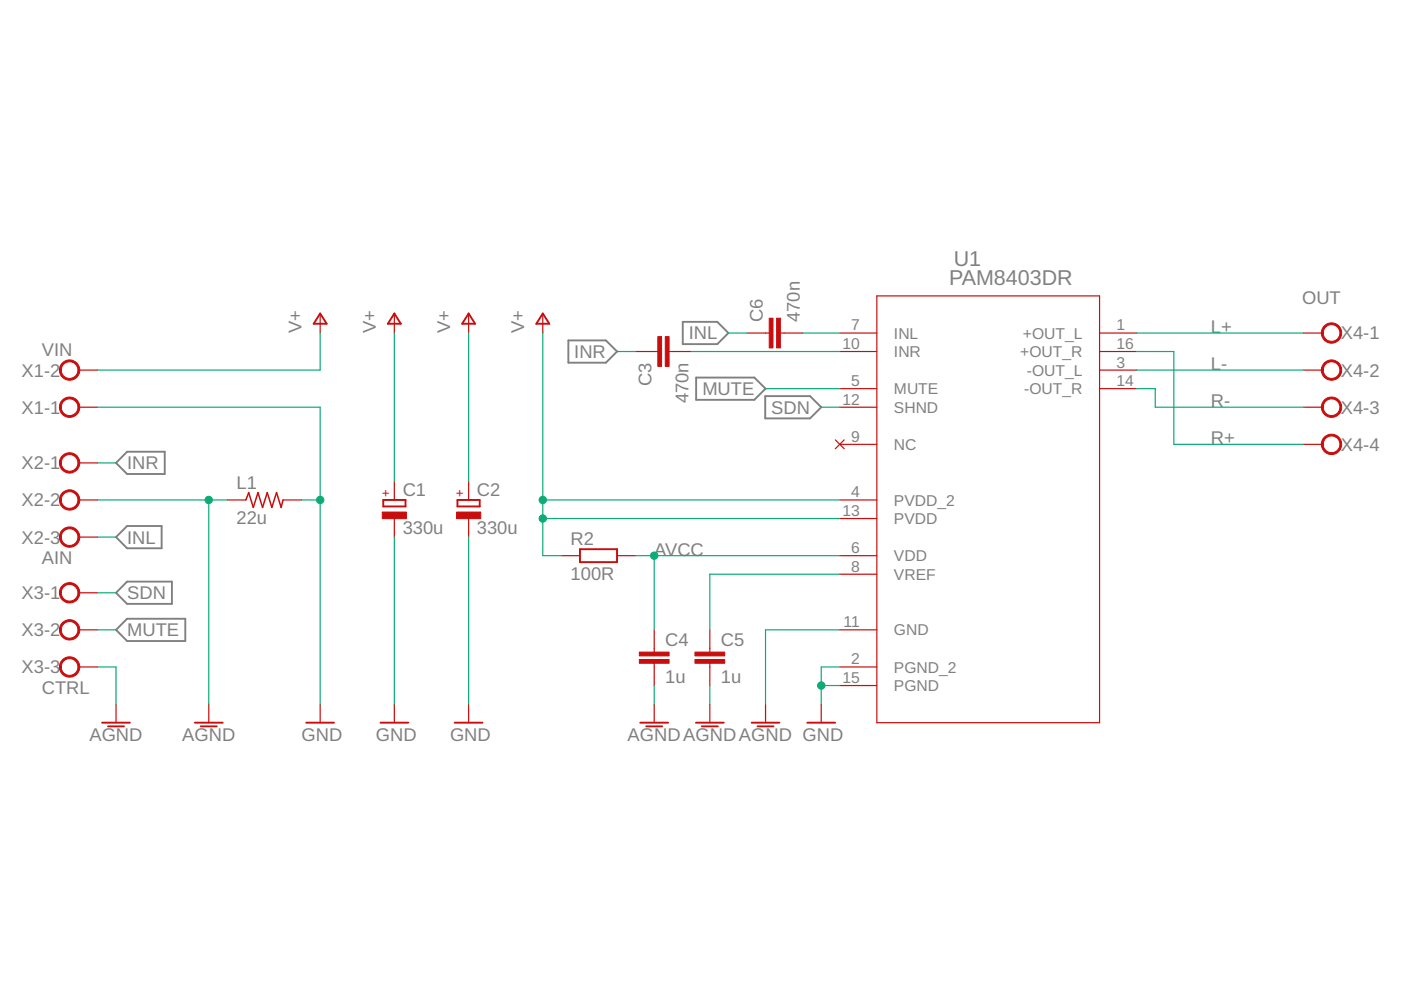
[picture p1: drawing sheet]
<svg xmlns="http://www.w3.org/2000/svg" width="297mm" height="210mm" viewBox="0 0 297 210" stroke-linecap="round" stroke-linejoin="round" font-family="sans-serif">
<path d="M120.5 72.2h8l2.3 2.3-2.3 2.4h-8zM144.8 68.2h7.3l2.3 2.4-2.3 2.4h-7.3zM26.9 95.8h8v4.7h-8l-2.3-2.4zM147.6 80.1h12.3l2.4 2.3-2.4 2.4h-12.3zM162.2 84h9.5l2.4 2.3-2.4 2.4h-9.5zM24.6 113.9l2.3-2.4h7.4v4.7h-7.4zM26.9 131.2h12.4v4.7h-12.4l-2.3-2.4zM26.9 123.3h9.5v4.7h-9.5l-2.3-2.3z" fill="none" stroke="#808080" stroke-width=".4"/>
<g fill="none" stroke="#c90d0c" stroke-width=".4">
<path d="M67.9 66.5l1.4 2.1h-2.8zM83.6 66.5l1.4 2.1h-2.8zM99.4 66.5l1.3 2.1h-2.7zM115.1 66.5l1.4 2.1h-2.8zM81.3 106h4.7v1.4h-4.7zM97 106h4.7v1.4h-4.7zM123 116.4h7.8v2.8h-7.8zM21.6 153.2h5.9M22.9 154h3.4M41.3 153.2h5.9M42.6 154h3.4M64.9 153.2h5.9"/>
<path d="M80.7 153.2h5.9M96.4 153.2h5.9M135.7 153.2h5.9M137 154h3.4M147.6 153.2h5.9M148.8 154h3.4M159.4 153.2h5.8M160.6 154h3.4M171.2 153.2h5.9"/>
</g>
<g fill="none" stroke="#c90d0c" stroke-width=".25">
<path d="M16.7 78.5h4M67.9 66.7v3.9M83.6 66.7v3.9M99.4 66.7v3.9M115.1 66.7v3.9M134.8 74.5h4.7M141.8 74.5h4.8M158.4 70.6h4.7M165.5 70.6h4.7M178.1 70.6h7.8M178.1 74.5h7.8M185.9 62.7h47.2v90.5h-47.2z"/>
<path d="M233.1 70.6h7.9M233.1 78.5h7.9M233.1 74.5h7.9M276.4 70.6h4M276.4 78.5h4M16.7 86.3h4M16.7 98.1h4M177.1 93.3l1.9 1.8M178.1 86.3h7.8M178.1 82.4h7.8M178.1 94.2h7.8M179 93.3l-1.9 1.8"/>
<path d="M233.1 82.4h7.9M276.4 86.3h4M276.4 94.2h4M16.7 106h4M16.7 113.9h4M48.2 106h3.9M60 106h3.9M83.6 102.1v3.9M83.6 109.9v4M99.4 102.1v3.9M99.4 109.9v4M119 117.8h4"/>
<path d="M130.8 117.8h4M178.1 117.8h7.8M178.1 106h7.8M178.1 109.9h7.8M16.7 125.7h4M16.7 133.5h4M138.7 133.5v4.8M150.5 133.5v4.8M178.1 133.5h7.8M178.1 121.8h7.8M16.7 141.4h4M24.6 149.3v3.9"/>
<path d="M44.3 149.3v3.9M67.9 149.3v3.9M83.6 149.3v3.9M99.4 149.3v3.9M138.7 140.6v4.8M138.7 149.3v3.9M150.5 140.6v4.8M150.5 149.3v3.9M162.3 149.3v3.9M174.1 149.3v3.9M178.1 141.4h7.8M178.1 145.4h7.8"/>
</g>
<g fill="#c90d0c" stroke="#c90d0c" stroke-width=".21">
<path d="M147.3 139.8h6.3v.8h-6.3z"/>
<path d="M147.3 138.3h6.3v.8h-6.3z"/>
<path d="M135.6 139.8h6.3v.8h-6.3z"/>
<path d="M135.6 138.3h6.3v.8h-6.3z"/>
<path d="M164.7 67.5h.8v6.3h-.8z"/>
<path d="M163.1 67.5h.8v6.3h-.8z"/>
<path d="M81 108.6h5.2v1.4h-5.2z"/>
<path d="M96.8 108.6h5.1v1.4h-5.1z"/>
<path d="M141.1 71.4h.8v6.3h-.8z"/>
<path d="M139.5 71.4h.8v6.3h-.8z"/>
</g>
<g fill="#c90d0c" stroke="#c90d0c" stroke-width=".21">
<path d="M13.3 84.8a2.17 2.17 0 0 1 3.4 .5 2.17 2.17 0 0 1-1.4 3.1 2.17 2.17 0 0 1-2.7-2.1h.4a1.77 1.77 0 0 1 2.5-1.6 1.77 1.77 0 0 1 .4 3 1.77 1.77 0 0 1-2.9-1v-.4h-.4a2.11 2.11 0 0 1 .7-1.5z" fill-rule="evenodd"/>
<path d="M13.3 76.9a2.17 2.17 0 0 1 3.4 .5 2.17 2.17 0 0 1-1.4 3.2 2.17 2.17 0 0 1-2.7-2.1h.4a1.77 1.77 0 0 1 2.5-1.7 1.77 1.77 0 0 1 .4 3 1.77 1.77 0 0 1-2.9-1v-.3h-.4a2.11 2.11 0 0 1 .7-1.6z" fill-rule="evenodd"/>
<path d="M13.3 124.1a2.16 2.16 0 0 1 3.4 .5 2.16 2.16 0 0 1-1.4 3.2 2.16 2.16 0 0 1-2.7-2.1h.4a1.77 1.77 0 0 1 2.5-1.6 1.77 1.77 0 0 1 .4 2.9 1.77 1.77 0 0 1-2.9-1v-.3h-.4a2.02 2.02 0 0 1 .7-1.6z" fill-rule="evenodd"/>
<path d="M13.3 132a2.17 2.17 0 0 1 3.4 .5 2.17 2.17 0 0 1-1.4 3.1 2.17 2.17 0 0 1-2.7-2.1h.4a1.77 1.77 0 0 1 2.5-1.6 1.77 1.77 0 0 1 .4 3 1.77 1.77 0 0 1-2.9-1v-.4h-.4a2.11 2.11 0 0 1 .7-1.5z" fill-rule="evenodd"/>
<path d="M13.3 139.8a2.17 2.17 0 0 1 3.4 .6 2.17 2.17 0 0 1-1.4 3.1 2.17 2.17 0 0 1-2.7-2.1h.4a1.77 1.77 0 0 1 2.5-1.6 1.77 1.77 0 0 1 .4 3 1.77 1.77 0 0 1-2.9-1v-.4h-.4a2.11 2.11 0 0 1 .7-1.6z" fill-rule="evenodd"/>
<path d="M13.3 96.6a2.16 2.16 0 0 1 3.4 .5 2.16 2.16 0 0 1-1.4 3.2 2.16 2.16 0 0 1-2.7-2.2h.4a1.77 1.77 0 0 1 2.5-1.6 1.77 1.77 0 0 1 .4 3 1.77 1.77 0 0 1-2.9-1v-.4h-.4a2.02 2.02 0 0 1 .7-1.5z" fill-rule="evenodd"/>
<path d="M13.3 104.4a2.17 2.17 0 0 1 3.4 .6 2.17 2.17 0 0 1-1.4 3.1 2.17 2.17 0 0 1-2.7-2.1h.4a1.77 1.77 0 0 1 2.5-1.6 1.77 1.77 0 0 1 .4 3 1.77 1.77 0 0 1-2.9-1v-.4h-.4a2.11 2.11 0 0 1 .7-1.6z" fill-rule="evenodd"/>
<path d="M13.3 112.3a2.17 2.17 0 0 1 3.4 .5 2.17 2.17 0 0 1-1.4 3.2 2.17 2.17 0 0 1-2.7-2.1h.4a1.77 1.77 0 0 1 2.5-1.7 1.77 1.77 0 0 1 .4 3 1.77 1.77 0 0 1-2.9-1v-.3h-.4a2.11 2.11 0 0 1 .7-1.6z" fill-rule="evenodd"/>
<path d="M280.8 69a2.16 2.16 0 0 1 3.4 .6 2.16 2.16 0 0 1-1.4 3.1 2.16 2.16 0 0 1-2.7-2.1h.4a1.77 1.77 0 0 1 2.6-1.6 1.77 1.77 0 0 1 .3 2.9 1.77 1.77 0 0 1-2.8-.9l-.1-.4h-.4a2.23 2.23 0 0 1 .7-1.6z" fill-rule="evenodd"/>
<path d="M280.8 76.9a2.17 2.17 0 0 1 3.4 .5 2.17 2.17 0 0 1-1.4 3.2 2.17 2.17 0 0 1-2.7-2.1h.4a1.77 1.77 0 0 1 2.6-1.7 1.77 1.77 0 0 1 .3 3 1.77 1.77 0 0 1-2.8-1l-.1-.3h-.4a2.34 2.34 0 0 1 .7-1.6z" fill-rule="evenodd"/>
<path d="M280.8 84.8a2.17 2.17 0 0 1 3.4 .5 2.17 2.17 0 0 1-1.4 3.1 2.17 2.17 0 0 1-2.7-2.1h.4a1.77 1.77 0 0 1 2.6-1.6 1.77 1.77 0 0 1 .3 3 1.77 1.77 0 0 1-2.8-1l-.1-.4h-.4a2.34 2.34 0 0 1 .7-1.5z" fill-rule="evenodd"/>
<path d="M280.8 92.6a2.16 2.16 0 0 1 3.4 .6 2.16 2.16 0 0 1-1.4 3.1 2.16 2.16 0 0 1-2.7-2.1h.4a1.77 1.77 0 0 1 2.6-1.6 1.77 1.77 0 0 1 .3 3 1.77 1.77 0 0 1-2.8-1l-.1-.4h-.4a2.23 2.23 0 0 1 .7-1.6z" fill-rule="evenodd"/>
</g>
<path d="M52.1 106l.6-1.6 1 3.2 1-3.2 1 3.2 1-3.2 .9 3.2 1-3.2 1 3.2 .4-1.6" fill="none" stroke="#c90d0c" stroke-width=".32"/>
<g fill="none" stroke="#0dab76" stroke-width=".25">
<path d="M67.9 70.6v7.9h-47.2M83.6 70.6v31.5M99.4 70.6v31.5M115.1 70.6v47.2h3.9M130.8 74.5h4M146.6 74.5h31.5M154.4 70.6h4M170.2 70.6h7.9M241 78.5h35.4M241 70.6h35.4M241 74.5h7.9v19.7h27.5M20.7 86.3h47.2v63"/>
<path d="M20.7 98.1h3.9M162.3 82.4h15.8M174.1 86.3h4M241 82.4h3.9v3.9h31.5M20.7 106h27.5M20.7 113.9h3.9M44.3 106v43.3M63.9 106h4M83.6 113.9v35.4M99.4 113.9v35.4M115.1 106h63M115.1 109.9h63"/>
<path d="M134.8 117.8h43.3M138.7 117.8v15.7M20.7 133.5h3.9M20.7 125.7h3.9M178.1 121.8h-27.6v11.7M178.1 133.5h-15.8v15.8M20.7 141.4h3.9v7.9M138.7 145.4v3.9M150.5 145.4v3.9M174.1 145.4h4M178.1 141.4h-4v7.9"/>
</g>
<g fill="#0dab76" stroke="#0dab76" stroke-width=".21">
<circle cx="174.1" cy="145.4" r=".78"/>
<circle cx="67.9" cy="106" r=".78"/>
<circle cx="115.1" cy="109.9" r=".78"/>
<circle cx="115.1" cy="106" r=".78"/>
<circle cx="44.3" cy="106" r=".78"/>
<circle cx="138.7" cy="117.8" r=".78"/>
</g>
<g font-size="4.6" fill="#808080">
<text x="202.2" y="56.5">U1</text>
<text x="201.2" y="60.4">PAM8403DR</text>
</g>
<g font-size="3.9" fill="#808080">
<text x="276.1" y="64.5">OUT</text>
<text x="63.9" y="70.6" transform="rotate(-90 63.9 70.6)">V+</text>
<text x="79.7" y="70.6" transform="rotate(-90 79.7 70.6)">V+</text>
<text x="95.4" y="70.6" transform="rotate(-90 95.4 70.6)">V+</text>
<text x="111.2" y="70.6" transform="rotate(-90 111.2 70.6)">V+</text>
<text x="146" y="72">INL</text>
<text x="161.7" y="68.2" transform="rotate(-90 161.7 68.2)">C6</text>
<text x="169.6" y="68.2" transform="rotate(-90 169.6 68.2)">470n</text>
<text x="256.7" y="70.6">L+</text>
<text x="284.3" y="72">X4-1</text>
<text x="8.9" y="75.5">VIN</text>
<text x="121.8" y="75.9">INR</text>
<text x="4.6" y="79.8">X1-2</text>
<text x="138.1" y="81.9" transform="rotate(-90 138.1 81.9)">C3</text>
<text x="148.9" y="83.8">MUTE</text>
<text x="256.7" y="78.5">L-</text>
<text x="284.3" y="79.8">X4-2</text>
<text x="4.6" y="87.7">X1-1</text>
<text x="146" y="85.5" transform="rotate(-90 146 85.5)">470n</text>
<text x="163.5" y="87.7">SDN</text>
<text x="256.7" y="86.3">R-</text>
<text x="284.3" y="87.7">X4-3</text>
<text x="256.7" y="94.2">R+</text>
<text x="284.3" y="95.6">X4-4</text>
<text x="4.6" y="99.5">X2-1</text>
<text x="27" y="99.5">INR</text>
<text x="4.6" y="107.4">X2-2</text>
<text x="50.2" y="103.7">L1</text>
<text x="85.4" y="105.3">C1</text>
<text x="101.1" y="105.3">C2</text>
<text x="50.2" y="111.1">22u</text>
<text x="85.4" y="113.1">330u</text>
<text x="101.1" y="113.1">330u</text>
<text x="4.6" y="115.3">X2-3</text>
<text x="8.9" y="119.6">AIN</text>
<text x="27" y="115.3">INL</text>
<text x="121" y="115.5">R2</text>
<text x="138.7" y="117.8">AVCC</text>
<text x="121" y="122.9">100R</text>
<text x="4.6" y="127.1">X3-1</text>
<text x="27" y="127.1">SDN</text>
<text x="4.6" y="134.9">X3-2</text>
<text x="27" y="134.9">MUTE</text>
<text x="141.1" y="136.9">C4</text>
<text x="152.9" y="136.9">C5</text>
<text x="4.6" y="142.8">X3-3</text>
<text x="8.9" y="147.1">CTRL</text>
<text x="141.1" y="144.8">1u</text>
<text x="152.9" y="144.8">1u</text>
<text x="19" y="157.2">AGND</text>
<text x="38.6" y="157.2">AGND</text>
<text x="63.9" y="157.2">GND</text>
<text x="79.7" y="157.2">GND</text>
<text x="95.4" y="157.2">GND</text>
<text x="133.1" y="157.2">AGNDAGNDAGND GND</text>
</g>
<g font-size="3.3" fill="#808080">
<text x="180.5" y="70.1">7</text>
<text x="189.5" y="71.8">INL</text>
<text x="216.9" y="71.8">+OUT_L</text>
<text x="236.7" y="70.1">1</text>
<text x="178.6" y="74">10</text>
<text x="189.5" y="75.7">INR</text>
<text x="216.3" y="75.7">+OUT_R</text>
<text x="236.7" y="74">16</text>
<text x="236.7" y="77.9">3</text>
<text x="180.5" y="81.9">5</text>
<text x="189.5" y="83.6">MUTE</text>
<text x="217.2" y="83.6">-OUT_R</text>
<text x="217.7" y="79.7">-OUT_L</text>
<text x="236.7" y="81.9">14</text>
<text x="178.6" y="85.8">12</text>
<text x="189.5" y="87.5">SHND</text>
<text x="180.5" y="93.7">9</text>
<text x="189.5" y="95.4">NC</text>
<text x="180.5" y="105.5">4</text>
<text x="189.5" y="107.2">PVDD_2</text>
<text x="178.6" y="109.4">13</text>
<text x="189.5" y="111.1">PVDD</text>
<text x="180.5" y="117.3">6</text>
<text x="189.5" y="119">VDD</text>
<text x="180.5" y="121.2">8</text>
<text x="189.5" y="122.9">VREF</text>
<text x="178.9" y="133">11</text>
<text x="189.5" y="134.7">GND</text>
<text x="180.5" y="140.9">2</text>
<text x="189.5" y="142.6">PGND_2</text>
<text x="178.6" y="144.8">15</text>
<text x="189.5" y="146.5">PGND</text>
</g>
<g font-size="2.8" fill="#c90d0c">
<text x="82.7" y="105.4" transform="rotate(-90 82.7 105.4)">+</text>
<text x="98.4" y="105.4" transform="rotate(-90 98.4 105.4)">+</text>
</g>
</svg>
